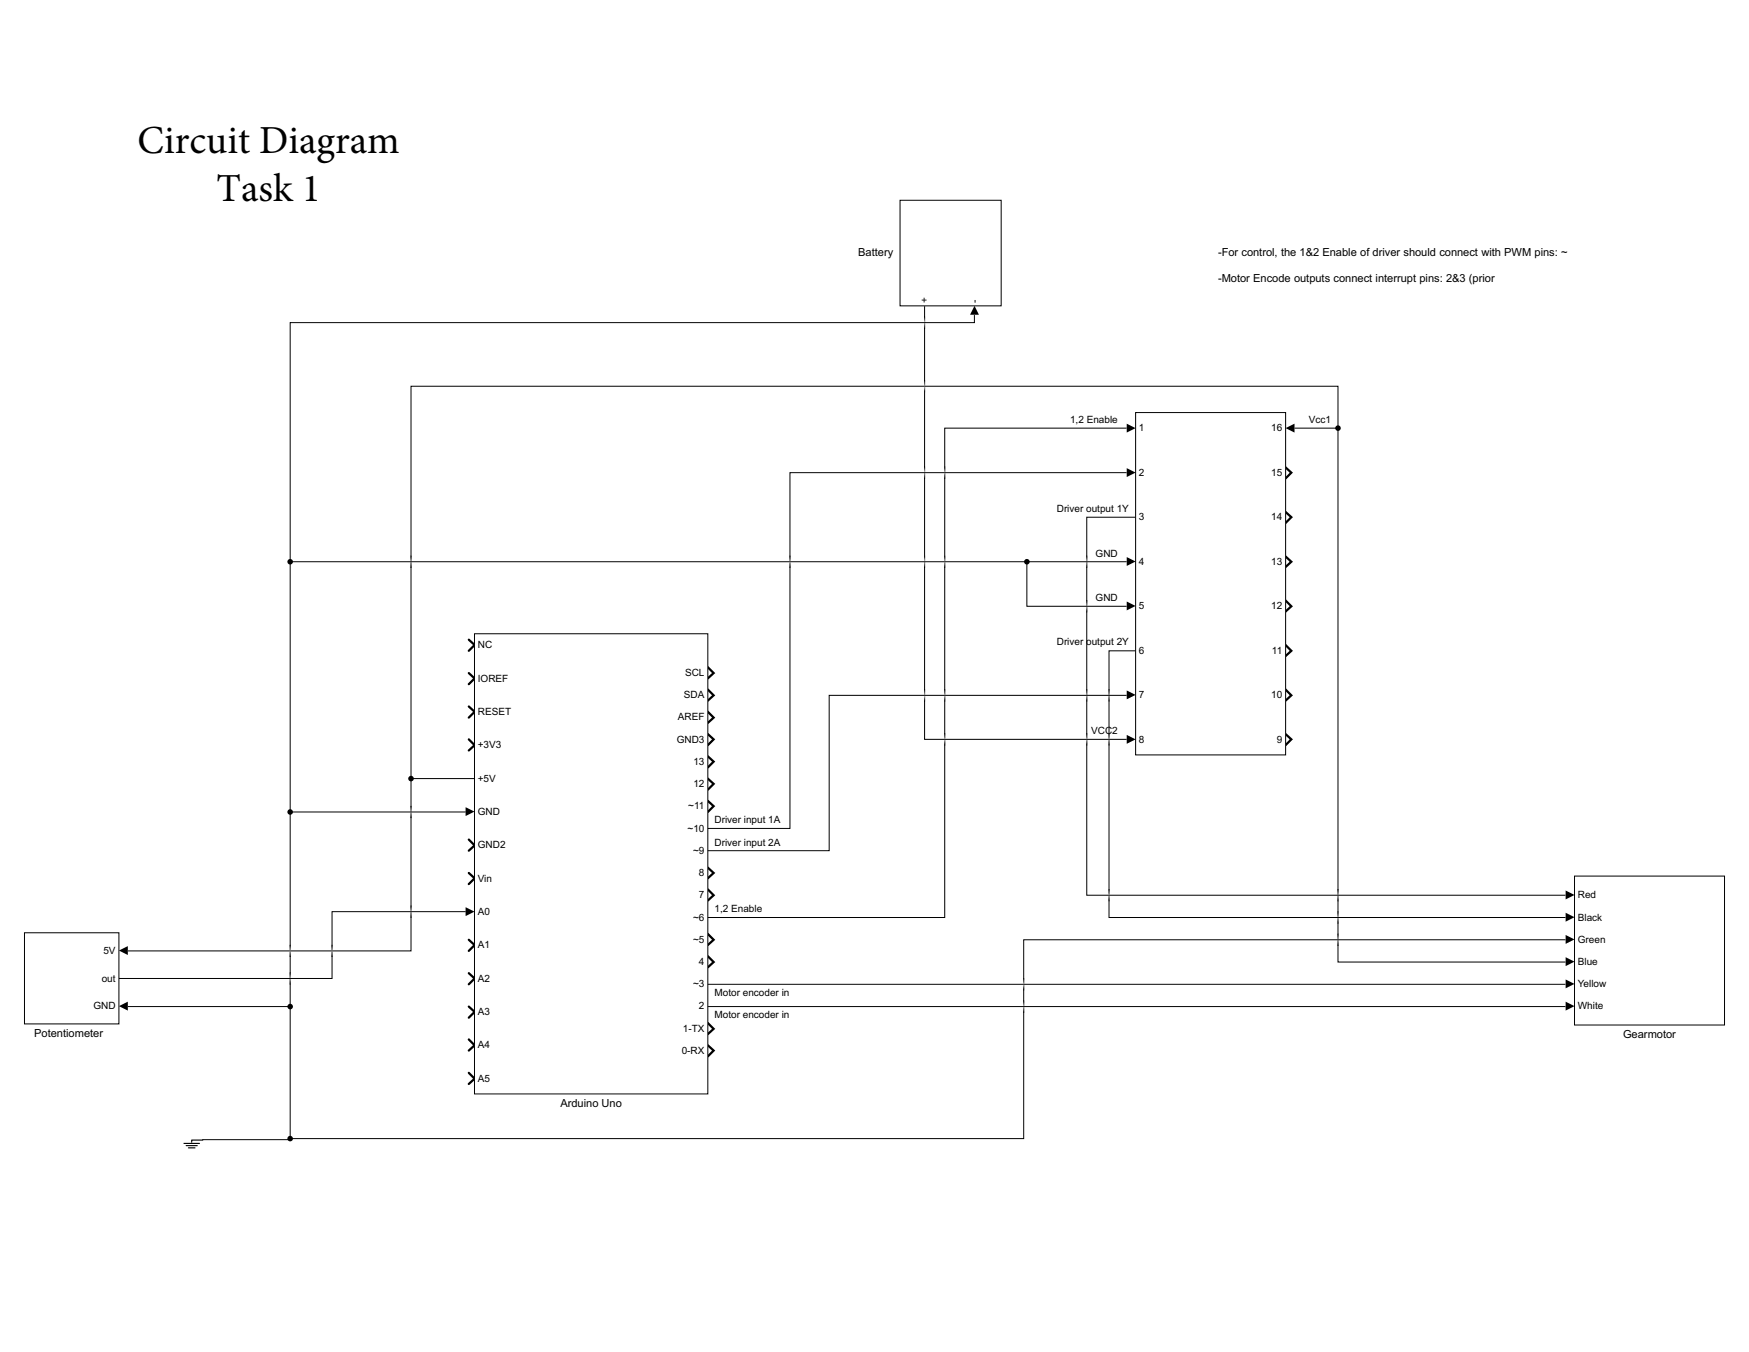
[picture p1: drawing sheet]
<svg xmlns="http://www.w3.org/2000/svg" width="279mm" height="216mm" viewBox="0 0 279 216" stroke-linecap="round" stroke-linejoin="round" font-family="sans-serif">
<g fill="none" stroke="#000" stroke-width=".36">
<path d="M74.9 112.8l.9 .9-.9 .9M74.9 107.5l.9 .8-.9 1M74.9 102.2l.9 .8-.9 .9M74.9 118.1l.9 .9-.9 .8M113.1 113.7l.9 .9-.9 .8M113.1 110.1l.9 .9-.9 .9M113.1 106.6l.9 .9-.9 .8M113.1 117.2l.9 .9-.9 .9M74.9 139.4l.9 .9-.9 .9M74.9 134.1l.9 .9-.9 .8M113.1 127.9l.9 .8-.9 1M113.1 124.3l.9 .9-.9 .9"/>
<path d="M113.1 138.6l.9 .8-.9 .9M113.1 120.8l.9 .8-.9 1M74.9 150.1l.9 .8-.9 .9M74.9 155.4l.9 .9-.9 .9M113.1 149.1l.9 1-.9 .8M113.1 152.7l.9 .9-.9 .9M113.1 142l.9 1-.9 .8M74.9 160.7l.9 .9-.9 .9M74.9 171.3l.9 1-.9 .8M74.9 166l.9 .9-.9 .9M113.1 166.9l.9 .9-.9 .9M113.1 163.4l.9 .9-.9 .8"/>
</g>
<path d="M75.8 101.2h37.3v73.5h-37.3z" fill="#fff"/>
<path d="M75.8 101.2h37.3v73.5h-37.3z" fill="none" stroke="#000" stroke-width=".16"/>
<path d="M251.5 139.9h24v23.8h-24z" fill="#fff"/>
<path d="M251.5 139.9h24v23.8h-24z" fill="none" stroke="#000" stroke-width=".16"/>
<path d="M143.8 32h16.1v16.8h-16.1z" fill="#fff"/>
<path d="M143.8 32h16.1v16.8h-16.1z" fill="none" stroke="#000" stroke-width=".16"/>
<path d="M205.4 74.6l.9 .9-.9 .9M205.4 95.9l.9 .9-.9 .9M205.4 81.7l.9 .9-.9 .9M205.4 88.9l.9 .8-.9 .9M205.4 110.1l.9 .9-.9 .9M205.4 103l.9 .9-.9 .9M205.4 117.2l.9 .9-.9 .9" fill="none" stroke="#000" stroke-width=".36"/>
<path d="M181.4 65.9h24v54.7h-24z" fill="#fff"/>
<path d="M181.4 65.9h24v54.7h-24z" fill="none" stroke="#000" stroke-width=".16"/>
<path d="M28.8 180.2h3.5v3.5h-3.5z" fill="#fff"/>
<path d="M29.4 182.6h2.5M29.7 182.9h1.8M30.1 183.3h1.1M32.4 182.1h-1.8v.3" fill="none" stroke="#000" stroke-width=".18"/>
<path d="M3.9 149h15.1v14.5h-15.1z" fill="#fff"/>
<g fill="none" stroke="#000" stroke-width=".16">
<path d="M147.7 48.9v2.5M147.7 51.6v10M155.7 50.3v1.2h-109.3v38.2M147.7 61.8v13.6M147.7 75.6v14M150.9 74.5v.2M150.9 75.6v14M180 75.5h-53.8v14.1M180 68.4h-29.1v7M206.8 68.4h6.9M213.7 68.4v74.5M213.7 68.4v-6.7h-148v27.9"/>
<path d="M46.4 89.7v62.1M65.7 88.7v.2M65.7 89.8v39.8M126.2 89.8v42.5h-13.1M126.2 88.7v.2M126.2 90.5v.2M147.7 89.8v21.2M150.9 89.8v21.2M164 89.7v7.1h16M173.6 88.7v.2M173.6 89.8v6.9M173.6 96.9v14.1"/>
<path d="M180 89.7h-133.6M181.4 82.6h-7.8v7M147.7 111.1v7h32.3M147.7 111.8v.2M150.9 118.9v.1M150.9 118.2v28.3h-37.8M150.9 111.1v6.9M173.6 118.9v.1M173.6 118.2v24.8h76.5M173.6 111.1v6.9M177.2 110.1v.1M177.2 111.1v6.9"/>
<path d="M177.2 118.2v24.7M180 111h-47.5v24.8h-19.4M181.4 103.9h-4.2v7.1M46.4 129.7h28M65.7 124.3h10.1M65.7 129.8v15.7M3.9 149h15.1v14.5h-15.1zM46.4 151.9v4.3M46.4 156.3v25.5M53 150.9v.2M53 152.6v.2M53 151.9v4.4h-34"/>
<path d="M65.7 145.7v6.1h-45.3M65.7 146.4v.2M74.4 145.6h-21.4v6.2M113.1 157.2h137M163.5 157.3v3.4M163.5 156.2v.2M177.2 143.8v.1M177.2 143v3.5h72.9M213.7 150.2v3.4h36.4M213.7 143v3.4M213.7 146.6v3.4M213.7 150.9v.1"/>
<path d="M250.1 150.1h-86.6v7M20.4 160.7h26M113.1 160.7h137M163.5 160.8v21h-117.1M163.5 161.5v.2M46.4 181.8v.2h-14.1"/>
</g>
<g fill="#000">
<path d="M155.7 48.8l.7 1.5h-1.4zM180 74.8l1.4 .7-1.4 .7zM180 67.7l1.4 .7-1.4 .7zM205.4 68.4l1.4-.7v1.4zM180 96.1l1.4 .7-1.4 .7zM180 89l1.4 .7-1.4 .7zM180 117.4l1.4 .7-1.4 .7zM180 110.3l1.4 .7-1.4 .7zM74.4 128.9l1.4 .7-1.4 .7zM19 151.8l1.4-.7v1.4zM74.4 144.9l1.4 .7-1.4 .7zM250.1 156.4l1.4 .7-1.4 .7z"/>
<path d="M250.1 152.9l1.4 .7-1.4 .7zM250.1 142.2l1.4 .7-1.4 .7zM250.1 145.8l1.4 .7-1.4 .7zM250.1 149.3l1.4 .7-1.4 .7zM19 160.7l1.4-.7v1.4zM250.1 160l1.4 .7-1.4 .7z"/>
</g>
<g fill="none" stroke="#2e2e2e" stroke-width=".16">
<path d="M147.7 50.7v.2M147.7 52.1v.2M147.7 60.9v.2M147.7 62.3v.2M147.7 74.7v.2M147.7 76.1v.2M150.9 74.7v.2M150.9 76.1v.2M65.7 88.9v.2M65.7 90.3v.2M126.2 88.9v.2M126.2 90.3v.2"/>
<path d="M147.7 88.9v.2M147.7 90.3v.2M150.9 88.9v.2M150.9 90.3v.2M173.6 88.9v.2M173.6 90.3v.2M173.6 96v.2M173.6 97.4v.2M147.7 110.2v.2M147.7 111.7v.1M150.9 110.2v.2M150.9 111.7v.1"/>
<path d="M150.9 117.3v.1M150.9 118.7v.2M173.6 110.2v.2M173.6 111.7v.1M173.6 117.3v.1M173.6 118.7v.2M177.2 110.2v.2M177.2 111.7v.1M177.2 117.3v.1M177.2 118.7v.2M65.7 128.9v.1M65.7 130.3v.2"/>
<path d="M46.4 151.1v.1M46.4 152.5v.1M46.4 155.5v.1M46.4 156.9v.2M53 151.1v.1M53 152.5v.1M65.7 144.8v.2M65.7 146.2v.2M163.5 156.4v.2M163.5 157.8v.2M163.5 159.9v.2M177.2 142.2v.1"/>
<path d="M177.2 143.6v.2M213.7 142.2v.1M213.7 143.6v.2M213.7 145.7v.2M213.7 147.1v.2M213.7 149.3v.2M213.7 150.7v.2M163.5 161.4v.1"/>
</g>
<g fill="none" stroke="#5d5d5d" stroke-width=".16">
<path d="M147.7 50.9v.2M147.7 52v.1M147.7 61.1v.1M147.7 62.1v.2M147.7 74.9v.1M147.7 75.9v.2M150.9 74.9v.1M150.9 75.9v.2M65.7 89.1v.2M65.7 90.1v.2M126.2 89.1v.2M126.2 90.1v.2"/>
<path d="M147.7 89.1v.2M147.7 90.1v.2M150.9 89.1v.2M150.9 90.1v.2M173.6 89.1v.2M173.6 90.1v.2M173.6 96.2v.2M173.6 97.3v.1M147.7 110.4v.2M147.7 111.5v.2M150.9 110.4v.2M150.9 111.5v.2"/>
<path d="M150.9 117.4v.2M150.9 118.5v.2M173.6 110.4v.2M173.6 111.5v.2M173.6 117.4v.2M173.6 118.5v.2M177.2 110.4v.2M177.2 111.5v.2M177.2 117.4v.2M177.2 118.5v.2M65.7 129v.2M65.7 130.1v.2"/>
<path d="M46.4 151.2v.2M46.4 152.3v.2M46.4 155.6v.2M46.4 156.7v.2M53 151.2v.2M53 152.3v.2M65.7 145v.1M65.7 146v.2M163.5 156.6v.1M163.5 157.6v.2M177.2 142.3v.2M177.2 143.4v.2"/>
<path d="M213.7 142.3v.2M213.7 143.4v.2M213.7 145.9v.2M213.7 147v.1M213.7 149.5v.1M213.7 150.5v.2M163.5 160.1v.2M163.5 161.2v.2"/>
</g>
<g fill="none" stroke="#8b8b8b" stroke-width=".16">
<path d="M147.7 51.1v.2M147.7 51.8v.2M147.7 61.2v.2M147.7 61.9v.2M147.7 75v.2M147.7 75.7v.2M150.9 75v.2M150.9 75.7v.2M65.7 89.3v.1M65.7 90v.1M126.2 89.3v.1M126.2 90v.1"/>
<path d="M147.7 89.3v.1M147.7 90v.1M150.9 89.3v.1M150.9 90v.1M173.6 89.3v.1M173.6 90v.1M173.6 96.4v.2M173.6 97.1v.2M147.7 110.6v.2M147.7 111.3v.2M150.9 110.6v.2M150.9 111.3v.2"/>
<path d="M150.9 117.6v.2M150.9 118.3v.2M173.6 110.6v.2M173.6 111.3v.2M173.6 117.6v.2M173.6 118.3v.2M177.2 110.6v.2M177.2 111.3v.2M177.2 117.6v.2M177.2 118.3v.2M65.7 129.2v.2M65.7 129.9v.2"/>
<path d="M46.4 151.4v.2M46.4 152.1v.2M46.4 155.8v.2M46.4 156.5v.2M53 151.4v.2M53 152.1v.2M65.7 145.1v.2M65.7 145.9v.1M163.5 156.7v.2M163.5 157.4v.2M177.2 142.5v.2M177.2 143.2v.2"/>
<path d="M213.7 142.5v.2M213.7 143.2v.2M213.7 146.1v.1M213.7 146.8v.2M213.7 149.6v.2M213.7 150.3v.2M163.5 160.3v.2M163.5 161v.2"/>
</g>
<g fill="none" stroke="#b9b9b9" stroke-width=".16">
<path d="M147.7 51.3v.1M147.7 51.6v.2M147.7 61.4v.2M147.7 61.8v.1M147.7 75.2v.2M147.7 75.6v.1M150.9 75.2v.2M150.9 75.6v.1M65.7 89.4v.2M65.7 89.8v.2M126.2 89.4v.2M126.2 89.8v.2"/>
<path d="M147.7 89.4v.2M147.7 89.8v.2M150.9 89.4v.2M150.9 89.8v.2M173.6 89.4v.2M173.6 89.8v.2M173.6 96.6v.1M173.6 96.9v.2M147.7 110.8v.2M147.7 111.1v.2M150.9 110.8v.2M150.9 111.1v.2"/>
<path d="M150.9 117.8v.2M150.9 118.2v.1M173.6 110.8v.2M173.6 111.1v.2M173.6 117.8v.2M173.6 118.2v.1M177.2 110.8v.2M177.2 111.1v.2M177.2 117.8v.2M177.2 118.2v.1M65.7 129.4v.2M65.7 129.8v.1"/>
<path d="M46.4 151.6v.2M46.4 151.9v.2M46.4 156v.2M46.4 156.3v.2M53 151.6v.2M53 151.9v.2M65.7 145.3v.2M65.7 145.7v.2M163.5 156.9v.2M163.5 157.3v.1M177.2 142.7v.2M177.2 143v.2"/>
<path d="M213.7 142.7v.2M213.7 143v.2M213.7 146.2v.2M213.7 146.6v.2M213.7 149.8v.2M213.7 150.2v.1M163.5 160.5v.2M163.5 160.8v.2"/>
</g>
<g fill="#000">
<circle cx="213.7" cy="68.4" r=".44"/>
<circle cx="46.4" cy="89.7" r=".44"/>
<circle cx="164" cy="89.7" r=".44"/>
<circle cx="46.4" cy="129.7" r=".44"/>
<circle cx="65.7" cy="124.3" r=".44"/>
<circle cx="46.4" cy="160.7" r=".44"/>
<circle cx="46.4" cy="181.8" r=".44"/>
</g>
<g font-size="6.3">
<text x="22" y="24.4">Circuit Diagram</text>
<text x="34.6" y="32.1">Task 1</text>
</g>
<g font-size="1.8">
<text x="137.1" y="40.9">Battery</text>
<text x="194.6" y="40.8">-For control, the 1&amp;2 Enable of driver should connect with PWM pins: ~</text>
<text x="194.6" y="45.1">-Motor Encode outputs connect interrupt pins: 2&amp;3 (prior</text>
<text x="5.5" y="165.6">Potentiometer</text>
<text x="259.3" y="165.8">Gearmotor</text>
<text x="89.5" y="176.8">Arduino Uno</text>
</g>
<g font-size="1.6">
<text x="148.2" y="48.3" transform="rotate(-90 148.2 48.3)">+</text>
<text x="156.2" y="48.3" transform="rotate(-90 156.2 48.3)">-</text>
<text x="170.9" y="67.6">1,2 Enable</text>
<text x="181.9" y="68.9">1</text>
<text x="203.1" y="68.9">16</text>
<text x="209.1" y="67.6">Vcc1</text>
<text x="181.9" y="76">2</text>
<text x="203.1" y="76">15</text>
<text x="168.8" y="81.8">Driver output 1Y</text>
<text x="181.9" y="83.1">3</text>
<text x="203.1" y="83.1">14</text>
<text x="175" y="88.9">GND</text>
<text x="175" y="96">GND</text>
<text x="181.9" y="90.2">4</text>
<text x="203.1" y="90.2">13</text>
<text x="181.9" y="97.3">5</text>
<text x="203.1" y="97.3">12</text>
<text x="76.3" y="103.5">NC</text>
<text x="109.4" y="108">SCL</text>
<text x="168.8" y="103.1">Driver output 2Y</text>
<text x="181.9" y="104.4">6</text>
<text x="203.2" y="104.4">11</text>
<text x="76.3" y="108.8">IOREF</text>
<text x="109.3" y="111.5">SDA</text>
<text x="181.9" y="111.5">7</text>
<text x="203.1" y="111.5">10</text>
<text x="76.3" y="114.2">RESET</text>
<text x="76.3" y="119.5">+3V3</text>
<text x="108.1" y="118.6">GND3</text>
<text x="108.3" y="115.1">AREF</text>
<text x="174.3" y="117.3">VCC2</text>
<text x="181.9" y="118.6">8</text>
<text x="204" y="118.6">9</text>
<text x="76.3" y="124.8">+5V</text>
<text x="110.8" y="122.2">13</text>
<text x="110.8" y="125.7">12</text>
<text x="76.3" y="130.1">GND</text>
<text x="110" y="129.3">~11</text>
<text x="114.1" y="131.5">Driver input 1A</text>
<text x="76.3" y="135.5">GND2</text>
<text x="109.8" y="132.8">~10</text>
<text x="110.7" y="136.4">~9</text>
<text x="114.1" y="135">Driver input 2A</text>
<text x="76.3" y="140.8">Vin</text>
<text x="111.7" y="139.9">8</text>
<text x="111.7" y="143.5">7</text>
<text x="252.1" y="143.5">Red</text>
<text x="76.3" y="146.1">A0</text>
<text x="110.7" y="147">~6</text>
<text x="114.1" y="145.7">1,2 Enable</text>
<text x="252.1" y="147">Black</text>
<text x="16.5" y="152.3">5V</text>
<text x="76.3" y="151.4">A1</text>
<text x="110.7" y="150.6">~5</text>
<text x="111.7" y="154.1">4</text>
<text x="252.1" y="150.6">Green</text>
<text x="252.1" y="154.1">Blue</text>
<text x="14.9" y="161.2">GND</text>
<text x="16.2" y="156.8">out</text>
<text x="76.3" y="156.8">A2</text>
<text x="110.7" y="157.7">~3</text>
<text x="111.7" y="161.2">2</text>
<text x="114.1" y="159">Motor encoder in</text>
<text x="252.1" y="157.7">Yellow</text>
<text x="252.1" y="161.2">White</text>
<text x="76.3" y="162.1">A3</text>
<text x="76.3" y="167.4">A4</text>
<text x="109.1" y="164.8">1-TX</text>
<text x="114.1" y="162.5">Motor encoder in</text>
<text x="76.3" y="172.7">A5</text>
<text x="108.9" y="168.3">0-RX</text>
</g>
</svg>
